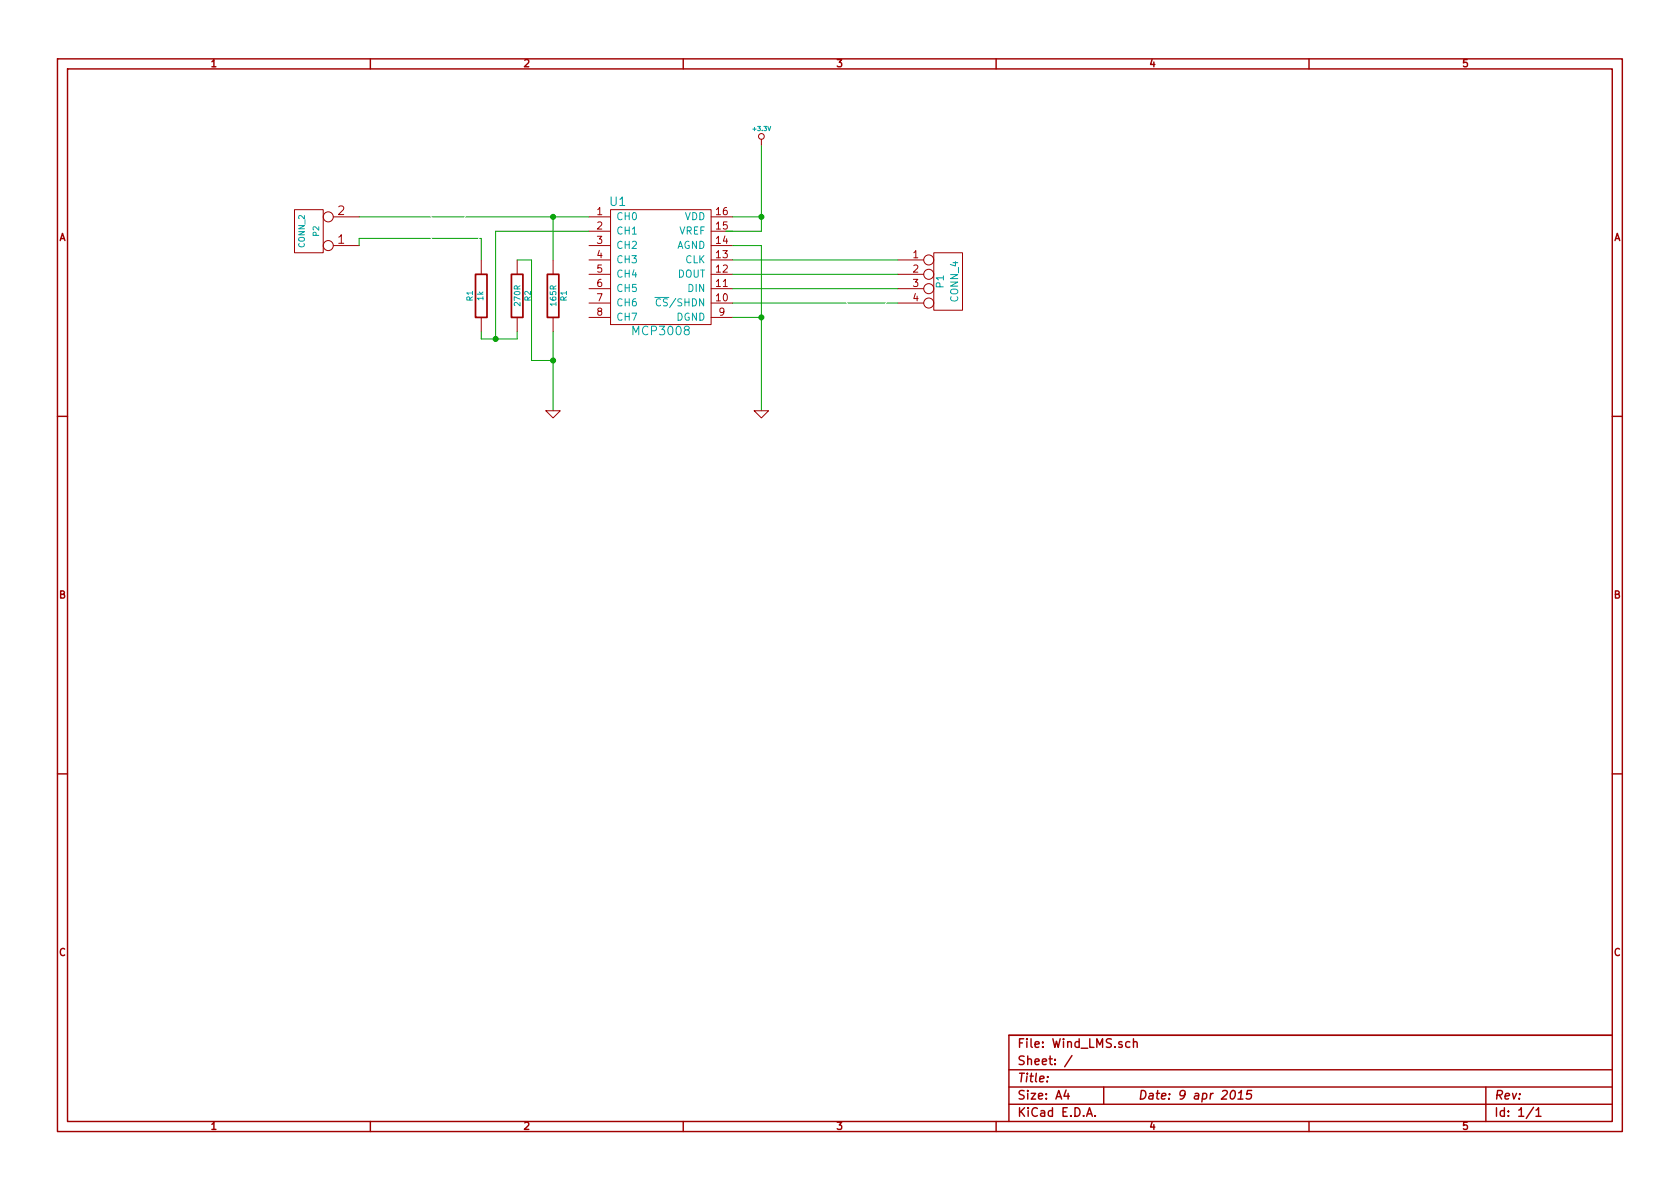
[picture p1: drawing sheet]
EESchema Schematic File Version 2
LIBS:power
LIBS:device
LIBS:transistors
LIBS:conn
LIBS:linear
LIBS:regul
LIBS:74xx
LIBS:cmos4000
LIBS:adc-dac
LIBS:memory
LIBS:xilinx
LIBS:special
LIBS:microcontrollers
LIBS:dsp
LIBS:microchip
LIBS:analog_switches
LIBS:motorola
LIBS:texas
LIBS:intel
LIBS:audio
LIBS:interface
LIBS:digital-audio
LIBS:philips
LIBS:display
LIBS:cypress
LIBS:siliconi
LIBS:opto
LIBS:atmel
LIBS:contrib
LIBS:valves
LIBS:tinkerforge
LIBS:Wind_LMS-cache
EELAYER 27 0
EELAYER END
$Descr A4 11693 8268
encoding utf-8
Sheet 1 1
Title ""
Date "9 apr 2015"
Rev ""
Comp ""
Comment1 ""
Comment2 ""
Comment3 ""
Comment4 ""
$EndDescr
$Comp
L MCP3008 U1
U 1 1
P 4600 1850
F 0 "U1" H 4300 2300 60  0000 C CNN
F 1 "MCP3008" H 4600 1400 60  0000 C CNN
F 2 "" H 4600 1850 60  0000 C CNN
F 3 "" H 4600 1850 60  0000 C CNN
	1    4600 1850
	1    0    0    -1  
$EndComp
$Comp
L R R2
U 1 1
P 3600 2050
F 0 "R2" V 3680 2050 40  0000 C CNN
F 1 "270R" V 3607 2051 40  0000 C CNN
F 2 "~" V 3530 2050 30  0000 C CNN
F 3 "~" H 3600 2050 30  0000 C CNN
	1    3600 2050
	1    0    0    -1  
$EndComp
$Comp
L R R1
U 1 1
P 3850 2050
F 0 "R1" V 3930 2050 40  0000 C CNN
F 1 "165R" V 3857 2051 40  0000 C CNN
F 2 "~" V 3780 2050 30  0000 C CNN
F 3 "~" H 3850 2050 30  0000 C CNN
	1    3850 2050
	1    0    0    -1  
$EndComp
$Comp
L R R1
U 1 1
P 3350 2050
F 0 "R1" V 3430 2050 40  0000 C CNN
F 1 "1k" V 3357 2051 40  0000 C CNN
F 2 "~" V 3280 2050 30  0000 C CNN
F 3 "~" H 3350 2050 30  0000 C CNN
	1    3350 2050
	-1   0    0    1   
$EndComp
Wire Wire Line
	5100 1700 5300 1700
Wire Wire Line
	5300 1700 5300 2850
Wire Wire Line
	5100 2200 5300 2200
Connection ~ 5300 2200
$Comp
L GND #PWR?
U 1 1
P 5300 2850
F 0 "#PWR?" H 5300 2850 30  0001 C CNN
F 1 "GND" H 5300 2780 30  0001 C CNN
F 2 "" H 5300 2850 60  0000 C CNN
F 3 "" H 5300 2850 60  0000 C CNN
	1    5300 2850
	1    0    0    -1  
$EndComp
Wire Wire Line
	5300 1600 5050 1600
Wire Wire Line
	5300 1000 5300 1600
Wire Wire Line
	5100 1500 5300 1500
Connection ~ 5300 1500
$Comp
L CONN_4 P1
U 1 1
P 6600 1950
F 0 "P1" V 6550 1950 50  0000 C CNN
F 1 "CONN_4" V 6650 1950 50  0000 C CNN
F 2 "" H 6600 1950 60  0000 C CNN
F 3 "" H 6600 1950 60  0000 C CNN
	1    6600 1950
	1    0    0    -1  
$EndComp
Wire Wire Line
	5100 1800 6250 1800
Wire Wire Line
	5100 1900 6250 1900
Wire Wire Line
	5100 2000 6250 2000
Wire Wire Line
	5100 2100 6250 2100
Text Label 5650 1800 0    60   ~ 0
CLK
Text Label 5650 1900 0    60   ~ 0
MOSI
Text Label 5650 2000 0    60   ~ 0
MISO
Text Label 5650 2100 0    60   ~ 0
CS0 (SHDN)
$Comp
L +3.3V #PWR?
U 1 1
P 5300 1000
F 0 "#PWR?" H 5300 960 30  0001 C CNN
F 1 "+3.3V" H 5300 1110 30  0000 C CNN
F 2 "" H 5300 1000 60  0000 C CNN
F 3 "" H 5300 1000 60  0000 C CNN
	1    5300 1000
	1    0    0    -1  
$EndComp
Wire Wire Line
	2500 1500 4100 1500
Wire Wire Line
	3850 1500 3850 1800
Wire Wire Line
	3850 2300 3850 2850
Wire Wire Line
	3350 2300 3350 2350
Wire Wire Line
	3350 2350 3600 2350
Wire Wire Line
	3600 2350 3600 2300
Wire Wire Line
	3350 1650 3350 1800
Wire Wire Line
	2500 1650 3350 1650
Wire Wire Line
	3450 2350 3450 1600
Wire Wire Line
	3450 1600 4100 1600
Connection ~ 3450 2350
Wire Wire Line
	3600 1800 3700 1800
Wire Wire Line
	3700 1800 3700 2500
Wire Wire Line
	3700 2500 3850 2500
Connection ~ 3850 2500
Connection ~ 3850 1500
Text Label 2750 1500 0    60   ~ 0
CH0 (Wind)
Text Label 2750 1650 0    60   ~ 0
CH1 (Bat. V.)
$Comp
L GND #PWR?
U 1 1
P 3850 2850
F 0 "#PWR?" H 3850 2850 30  0001 C CNN
F 1 "GND" H 3850 2780 30  0001 C CNN
F 2 "" H 3850 2850 60  0000 C CNN
F 3 "" H 3850 2850 60  0000 C CNN
	1    3850 2850
	1    0    0    -1  
$EndComp
$Comp
L CONN_2 P2
U 1 1
P 2150 1600
F 0 "P2" V 2100 1600 40  0000 C CNN
F 1 "CONN_2" V 2200 1600 40  0000 C CNN
F 2 "" H 2150 1600 60  0000 C CNN
F 3 "" H 2150 1600 60  0000 C CNN
	1    2150 1600
	-1   0    0    1   
$EndComp
Wire Wire Line
	2500 1650 2500 1700
$EndSCHEMATC
